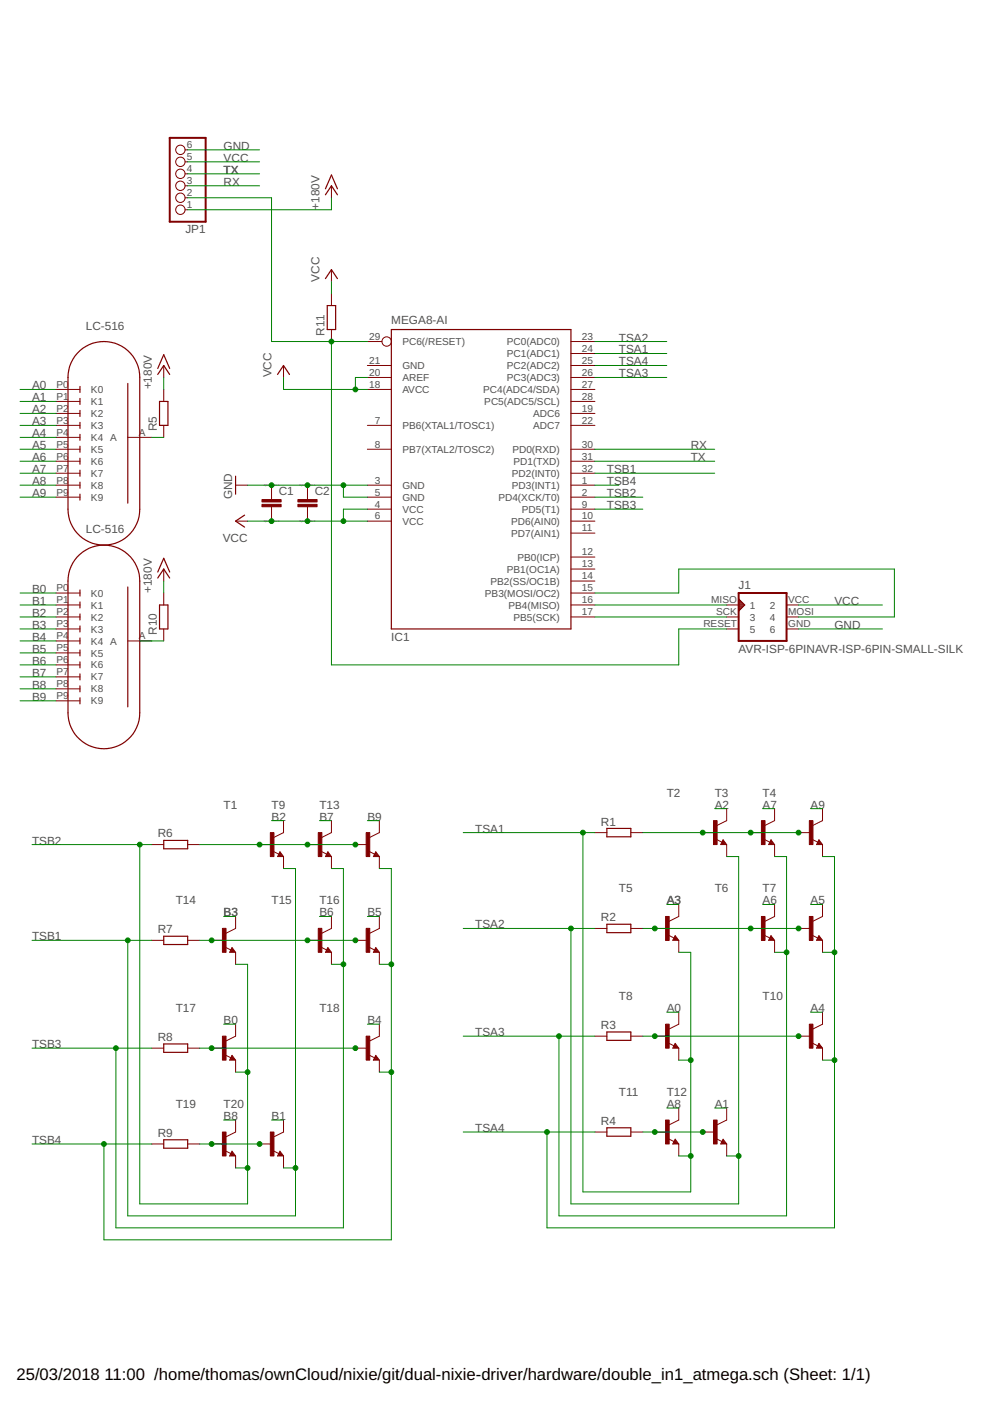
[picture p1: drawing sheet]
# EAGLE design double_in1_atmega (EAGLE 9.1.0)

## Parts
C1  C  [C0805]
C2  C  [C0805]
GOLD_ORB_SM1  OSHWLOGOLOGO5MM  [OSHW_5MM]
IC1  MEGA8-AI  [TQFP32-08]
J1  AVR-ISP-6PINAVR-ISP-6PIN-SMALL-SILK  [AVR-ISP-6PIN-SMAILL-SILK]
JP1  PINHD-1X6  [1X06]
R1  R-EU_R0603  [R0603]
R2  R-EU_R0603  [R0603]
R3  R-EU_R0603  [R0603]
R4  R-EU_R0603  [R0603]
R5  R-EU_M1206  [M1206]
R6  R-EU_R0603  [R0603]
R7  R-EU_R0603  [R0603]
R8  R-EU_R0603  [R0603]
R9  R-EU_R0603  [R0603]
R10  R-EU_M1206  [M1206]
R11  R-EU_R0603  [R0603]
T1  MMBTA42LT1-NPN-SOT23-BEC  [SOT23-BEC]
T2  MMBTA42LT1-NPN-SOT23-BEC  [SOT23-BEC]
T3  MMBTA42LT1-NPN-SOT23-BEC  [SOT23-BEC]
T4  MMBTA42LT1-NPN-SOT23-BEC  [SOT23-BEC]
T5  MMBTA42LT1-NPN-SOT23-BEC  [SOT23-BEC]
T6  MMBTA42LT1-NPN-SOT23-BEC  [SOT23-BEC]
T7  MMBTA42LT1-NPN-SOT23-BEC  [SOT23-BEC]
T8  MMBTA42LT1-NPN-SOT23-BEC  [SOT23-BEC]
T9  MMBTA42LT1-NPN-SOT23-BEC  [SOT23-BEC]
T10  MMBTA42LT1-NPN-SOT23-BEC  [SOT23-BEC]
T11  MMBTA42LT1-NPN-SOT23-BEC  [SOT23-BEC]
T12  MMBTA42LT1-NPN-SOT23-BEC  [SOT23-BEC]
T13  MMBTA42LT1-NPN-SOT23-BEC  [SOT23-BEC]
T14  MMBTA42LT1-NPN-SOT23-BEC  [SOT23-BEC]
T15  MMBTA42LT1-NPN-SOT23-BEC  [SOT23-BEC]
T16  MMBTA42LT1-NPN-SOT23-BEC  [SOT23-BEC]
T17  MMBTA42LT1-NPN-SOT23-BEC  [SOT23-BEC]
T18  MMBTA42LT1-NPN-SOT23-BEC  [SOT23-BEC]
T19  MMBTA42LT1-NPN-SOT23-BEC  [SOT23-BEC]
T20  MMBTA42LT1-NPN-SOT23-BEC  [SOT23-BEC]
U$1  LC-516  [LC-516]
U$2  LC-516  [LC-516]

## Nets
+15V: JP1.1 R5.2 R10.2 ; supply symbol labelled +180V
A0: T8.C U$1.P0(K0)
A1: T12.C U$1.P1(K1)
A2: T2.C U$1.P2(K2)
A3: T5.C U$1.P3(K3)
A4: T10.C U$1.P4(K4)
A5: T7.C U$1.P5(K5)
A6: T6.C U$1.P6(K6)
A7: T3.C U$1.P7(K7)
A8: T11.C U$1.P8(K8)
A9: T4.C U$1.P9(K9)
B0: T17.C U$2.P0(K0)
B1: T20.C U$2.P1(K1)
B2: T1.C U$2.P2(K2)
B3: T14.C U$2.P3(K3)
B4: T18.C U$2.P4(K4)
B5: T16.C U$2.P5(K5)
B6: T15.C U$2.P6(K6)
B7: T9.C U$2.P7(K7)
B8: T19.C U$2.P8(K8)
B9: T13.C U$2.P9(K9)
GND: C1.1 C2.1 IC1.3(GND) IC1.5(GND) J1.GND JP1.6
N$1: R10.1 U$2.A
N$2: IC1.29(PC6(/RESET)) J1.RESET JP1.2 R11.1
N$4: R5.1 U$1.A
N$5: IC1.16(PB4(MISO)) J1.MISO
N$9: IC1.17(PB5(SCK)) J1.SCK
N$10: IC1.15(PB3(MOSI/OC2)) J1.MOSI
N$11: R6.2 T1.B T9.B T13.B
N$12: R9.2 T19.B T20.B
N$13: R7.2 T14.B T15.B T16.B
N$14: R4.2 T11.B T12.B
N$15: R8.2 T17.B T18.B
N$16: R3.2 T8.B T10.B
N$17: R2.2 T5.B T6.B T7.B
N$18: R1.2 T2.B T3.B T4.B
RX: IC1.30(PD0(RXD)) JP1.3
TSA1: IC1.24(PC1(ADC1)) R1.1 T5.E T8.E T11.E
TSA2: IC1.23(PC0(ADC0)) R2.1 T2.E T12.E
TSA3: IC1.26(PC3(ADC3)) R3.1 T3.E T6.E
TSA4: IC1.25(PC2(ADC2)) R4.1 T4.E T7.E T10.E
TSB1: IC1.32(PD2(INT0)) R7.1 T1.E T20.E
TSB2: IC1.2(PD4(XCK/T0)) R6.1 T14.E T17.E T19.E
TSB3: IC1.9(PD5(T1)) R8.1 T9.E T15.E
TSB4: IC1.1(PD3(INT1)) R9.1 T13.E T16.E T18.E
TX: IC1.31(PD1(TXD)) JP1.4
VCC: C1.2 C2.2 IC1.4(VCC) IC1.6(VCC) IC1.18(AVCC) IC1.20(AREF) J1.VCC JP1.5 R11.2
Unconnected: IC1.7(PB6(XTAL1/TOSC1)) IC1.8(PB7(XTAL2/TOSC2)) IC1.10(PD6(AIN0)) IC1.11(PD7(AIN1)) IC1.12(PB0(ICP)) IC1.13(PB1(OC1A)) IC1.14(PB2(SS/OC1B)) IC1.19(ADC6) IC1.22(ADC7) IC1.27(PC4(ADC4/SDA)) IC1.28(PC5(ADC5/SCL))

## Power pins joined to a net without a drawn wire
GND: IC1.21(GND)
